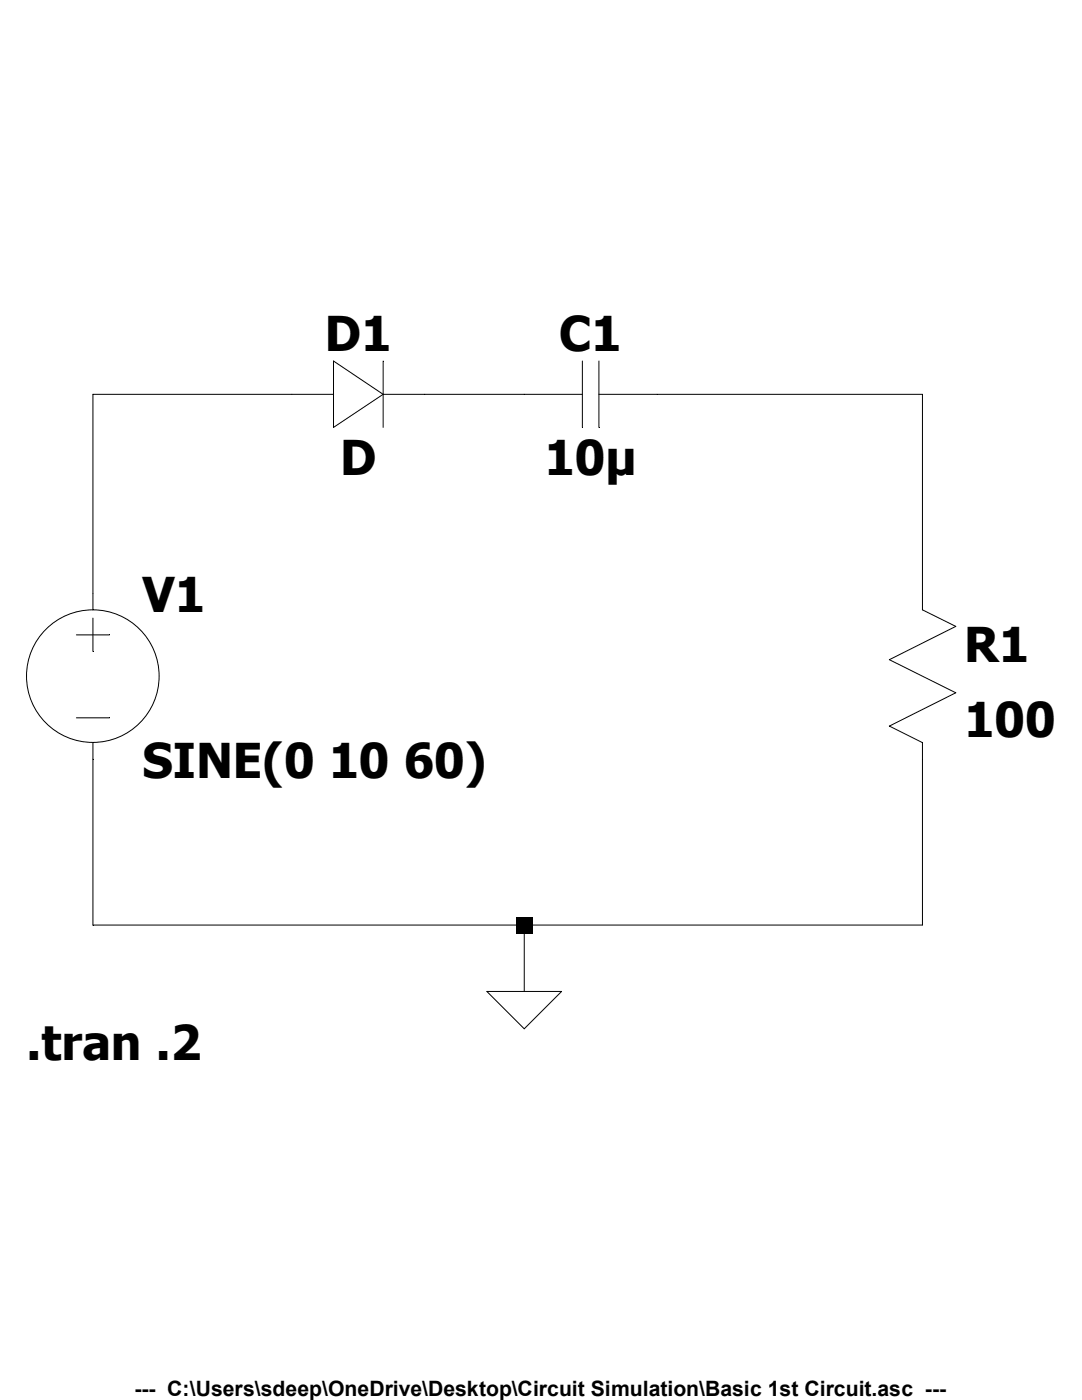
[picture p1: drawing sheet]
Version 4.1
SHEET 1 880 680
WIRE 48 144 -48 144
WIRE 160 144 112 144
WIRE 352 144 224 144
WIRE -48 240 -48 144
WIRE 352 240 352 144
WIRE -48 400 -48 320
WIRE 160 400 -48 400
WIRE 352 400 352 320
WIRE 352 400 160 400
WIRE 160 432 160 400
FLAG 160 432 0
SYMBOL voltage -48 224 R0
WINDOW 123 0 0 Left 0
WINDOW 39 0 0 Left 0
SYMATTR InstName V1
SYMATTR Value SINE(0 10 60)
SYMBOL res 336 224 R0
SYMATTR InstName R1
SYMATTR Value 100
SYMBOL cap 224 128 R90
WINDOW 0 0 32 VBottom 2
WINDOW 3 32 32 VTop 2
SYMATTR InstName C1
SYMATTR Value 10µ
SYMBOL diode 48 160 R270
WINDOW 0 32 32 VTop 2
WINDOW 3 0 32 VBottom 2
SYMATTR InstName D1
TEXT -80 456 Left 2 !.tran .2
